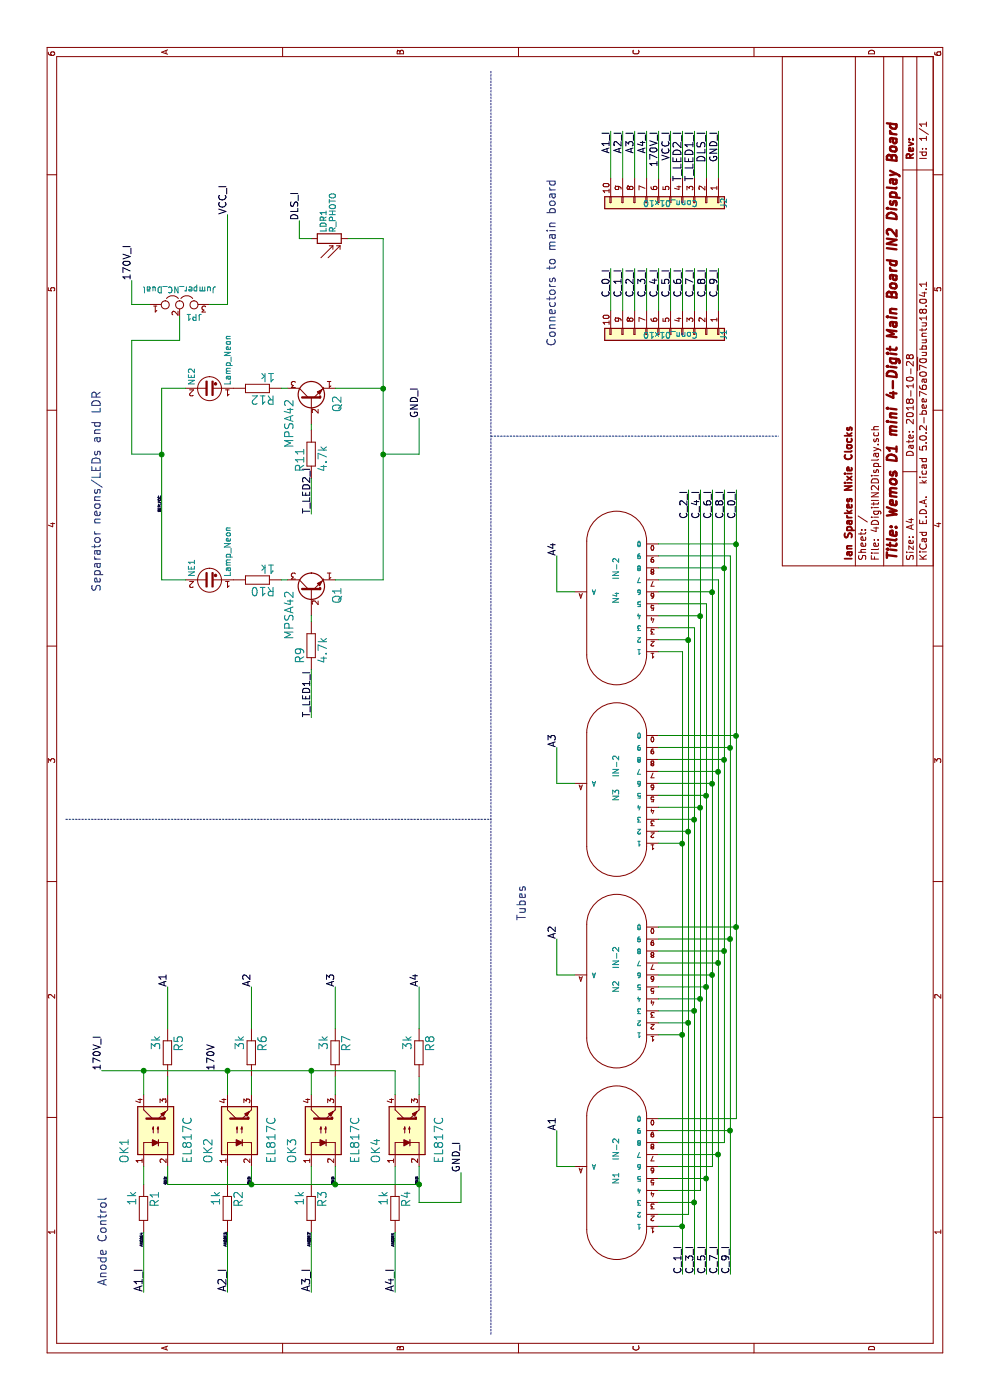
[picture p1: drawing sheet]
EESchema Schematic File Version 4
LIBS:4DigitIN2Display-cache
EELAYER 26 0
EELAYER END
$Descr A4 11693 8268
encoding utf-8
Sheet 1 1
Title "Wemos D1 mini 4-Digit Main Board IN2 Display Board"
Date "2018-10-28"
Rev ""
Comp "Ian Sparkes Nixie Clocks"
Comment1 ""
Comment2 ""
Comment3 ""
Comment4 ""
$EndDescr
Text Notes 950  900  0    70   ~ 0
Anode Control
$Comp
L 4DigitIN2Display-rescue:PC817-4DigitIN12-cache OK4
U 1 1
P 2250 3400
F 0 "OK4" H 1975 3625 70  0000 L BNN
F 1 "EL817C" H 1975 3100 70  0000 L BNN
F 2 "NixieClockMaster:optocoupler-DIL04" H 2240 3190 70  0001 L TNN
F 3 "" H 2250 3400 60  0001 C CNN
F 4 "Value" H 2250 3400 60  0001 C CNN "Fieldname"
	1    2250 3400
	1    0    0    -1  
$EndComp
$Comp
L 4DigitIN2Display-rescue:PC817-4DigitIN12-cache OK3
U 1 1
P 2250 2700
F 0 "OK3" H 1975 2925 70  0000 L BNN
F 1 "EL817C" H 1975 2400 70  0000 L BNN
F 2 "NixieClockMaster:optocoupler-DIL04" H 2240 2490 70  0001 L TNN
F 3 "" H 2250 2700 60  0001 C CNN
F 4 "Value" H 2250 2700 60  0001 C CNN "Fieldname"
	1    2250 2700
	1    0    0    -1  
$EndComp
$Comp
L 4DigitIN2Display-rescue:PC817-4DigitIN12-cache OK2
U 1 1
P 2250 2000
F 0 "OK2" H 1975 2225 70  0000 L BNN
F 1 "EL817C" H 1975 1700 70  0000 L BNN
F 2 "NixieClockMaster:optocoupler-DIL04" H 2240 1790 70  0001 L TNN
F 3 "" H 2250 2000 60  0001 C CNN
F 4 "Value" H 2250 2000 60  0001 C CNN "Fieldname"
	1    2250 2000
	1    0    0    -1  
$EndComp
$Comp
L 4DigitIN2Display-rescue:PC817-4DigitIN12-cache OK1
U 1 1
P 2250 1300
F 0 "OK1" H 1975 1525 70  0000 L BNN
F 1 "EL817C" H 1975 1000 70  0000 L BNN
F 2 "NixieClockMaster:optocoupler-DIL04" H 2240 1090 70  0001 L TNN
F 3 "" H 2250 1300 60  0001 C CNN
F 4 "Value" H 2250 1300 60  0001 C CNN "Fieldname"
	1    2250 1300
	1    0    0    -1  
$EndComp
$Comp
L 4DigitIN2Display-rescue:Q_NPN_EBC-4DigitIN12Display-rescue Q1
U 1 1
P 6750 2600
F 0 "Q1" H 6650 2350 70  0000 L BNN
F 1 "MPSA42" H 6350 2750 70  0000 L BNN
F 2 "NixieClockMaster:TO-92_inline_MPSA42" H 6740 2390 70  0001 L TNN
F 3 "" H 6750 2600 60  0001 C CNN
	1    6750 2600
	1    0    0    -1  
$EndComp
$Comp
L 4DigitIN2Display-rescue:RCL_R-EU_0207_2V-4DigitIN12Display-rescue R2
U 1 1
P 1600 1900
F 0 "R2" H 1450 1958 70  0000 L BNN
F 1 "1k" H 1450 1770 70  0000 L BNN
F 2 "NixieClockMaster:R-0207_2V" H 1590 1690 70  0001 L TNN
F 3 "" H 1600 1900 60  0001 C CNN
	1    1600 1900
	-1   0    0    1   
$EndComp
$Comp
L 4DigitIN2Display-rescue:RCL_R-EU_0207_2V-4DigitIN12Display-rescue R3
U 1 1
P 1600 2600
F 0 "R3" H 1450 2658 70  0000 L BNN
F 1 "1k" H 1450 2470 70  0000 L BNN
F 2 "NixieClockMaster:R-0207_2V" H 1590 2390 70  0001 L TNN
F 3 "" H 1600 2600 60  0001 C CNN
	1    1600 2600
	-1   0    0    1   
$EndComp
$Comp
L 4DigitIN2Display-rescue:RCL_R-EU_0207_2V-4DigitIN12Display-rescue R4
U 1 1
P 1600 3300
F 0 "R4" H 1450 3358 70  0000 L BNN
F 1 "1k" H 1450 3170 70  0000 L BNN
F 2 "NixieClockMaster:R-0207_2V" H 1590 3090 70  0001 L TNN
F 3 "" H 1600 3300 60  0001 C CNN
	1    1600 3300
	-1   0    0    1   
$EndComp
$Comp
L 4DigitIN2Display-rescue:RCL_R-EU_0207_2V-4DigitIN12Display-rescue R6
U 1 1
P 2900 2100
F 0 "R6" H 2750 2158 70  0000 L BNN
F 1 "3k" H 2750 1970 70  0000 L BNN
F 2 "NixieClockMaster:R-Long" H 2890 1890 70  0001 L TNN
F 3 "" H 2900 2100 60  0001 C CNN
	1    2900 2100
	-1   0    0    1   
$EndComp
$Comp
L 4DigitIN2Display-rescue:RCL_R-EU_0207_2V-4DigitIN12Display-rescue R7
U 1 1
P 2900 2800
F 0 "R7" H 2750 2858 70  0000 L BNN
F 1 "3k" H 2750 2670 70  0000 L BNN
F 2 "NixieClockMaster:R-Long" H 2890 2590 70  0001 L TNN
F 3 "" H 2900 2800 60  0001 C CNN
	1    2900 2800
	-1   0    0    1   
$EndComp
$Comp
L 4DigitIN2Display-rescue:RCL_R-EU_0207_2V-4DigitIN12Display-rescue R8
U 1 1
P 2900 3500
F 0 "R8" H 2750 3558 70  0000 L BNN
F 1 "3k" H 2750 3370 70  0000 L BNN
F 2 "NixieClockMaster:R-Long" H 2890 3290 70  0001 L TNN
F 3 "" H 2900 3500 60  0001 C CNN
	1    2900 3500
	-1   0    0    1   
$EndComp
$Comp
L 4DigitIN2Display-rescue:RCL_R-EU_0207_2V-4DigitIN12Display-rescue R1
U 1 1
P 1600 1200
F 0 "R1" H 1450 1258 70  0000 L BNN
F 1 "1k" H 1450 1070 70  0000 L BNN
F 2 "NixieClockMaster:R-0207_2V" H 1590 990 70  0001 L TNN
F 3 "" H 1600 1200 60  0001 C CNN
	1    1600 1200
	-1   0    0    1   
$EndComp
$Comp
L 4DigitIN2Display-rescue:RCL_R-EU_0207_2V-4DigitIN12Display-rescue R5
U 1 1
P 2900 1400
F 0 "R5" H 2750 1458 70  0000 L BNN
F 1 "3k" H 2750 1270 70  0000 L BNN
F 2 "NixieClockMaster:R-Long" H 2890 1190 70  0001 L TNN
F 3 "" H 2900 1400 60  0001 C CNN
	1    2900 1400
	-1   0    0    1   
$EndComp
$Comp
L 4DigitIN2Display-rescue:RCL_R-EU_0207_2V-4DigitIN12Display-rescue R10
U 1 1
P 6850 2150
F 0 "R10" H 6700 2208 70  0000 L BNN
F 1 "1k" H 6700 2020 70  0000 L BNN
F 2 "NixieClockMaster:R-0207_2V" H 6840 1940 70  0001 L TNN
F 3 "" H 6850 2150 60  0001 C CNN
	1    6850 2150
	0    -1   -1   0   
$EndComp
Text Label 900  1200 0    65   ~ 0
A1_I
Text Label 900  1900 0    65   ~ 0
A2_I
Text Label 900  2600 0    65   ~ 0
A3_I
Text Label 900  3300 0    65   ~ 0
A4_I
Text Label 1400 3300 2    20   ~ 0
ANODE1
Text Label 1400 2600 2    20   ~ 0
ANODE2
Text Label 1400 1900 2    20   ~ 0
ANODE3
Text Label 1400 1200 2    20   ~ 0
ANODE4
Text Label 1800 1400 0    20   ~ 0
GND
Text Label 1800 2100 0    20   ~ 0
GND
Text Label 1800 2800 0    20   ~ 0
GND
Text Label 1800 3500 0    20   ~ 0
GND
Text Label 2750 850  0    59   ~ 0
170V_I
Text Label 2750 1800 0    59   ~ 0
170V
Text Label 3450 3500 0    60   ~ 0
A4
Text Label 3450 2800 0    60   ~ 0
A3
Text Label 3450 2100 0    60   ~ 0
A2
Text Label 3450 1400 0    60   ~ 0
A1
$Comp
L 4DigitIN2Display-rescue:Conn_01x10-4DigitIN12-cache J1
U 1 1
P 8900 5600
F 0 "J1" H 8900 6050 50  0000 C CNN
F 1 "Conn_01x10" V 8900 5600 50  0000 C CNN
F 2 "NixieClockMaster:Header_MA10-1_narrow" H 8900 4400 50  0001 C CNN
F 3 "" H 8900 4400 50  0001 C CNN
	1    8900 5600
	-1   0    0    1   
$EndComp
Text Label 1050 5700 0    60   ~ 0
C_1_I
Text Label 1050 5800 0    60   ~ 0
C_3_I
Text Label 1050 5900 0    60   ~ 0
C_5_I
Text Label 1050 6000 0    60   ~ 0
C_7_I
Text Label 1050 6100 0    60   ~ 0
C_9_I
Text Label 7600 5750 2    60   ~ 0
C_2_I
Text Label 7600 5850 2    60   ~ 0
C_4_I
Text Label 7600 5950 2    60   ~ 0
C_6_I
Text Label 7600 6050 2    60   ~ 0
C_8_I
Text Label 7600 6150 2    60   ~ 0
C_0_I
Text Label 10600 5800 2    65   ~ 0
T_LED1_I
Text Label 9450 5100 2    60   ~ 0
C_0_I
Text Label 9450 5300 2    60   ~ 0
C_2_I
Text Label 9450 5500 2    60   ~ 0
C_4_I
Text Label 9450 5700 2    60   ~ 0
C_6_I
Text Label 9450 5900 2    60   ~ 0
C_8_I
Text Label 10600 5100 2    60   ~ 0
A1_I
Text Label 10600 5300 2    60   ~ 0
A3_I
Text Label 9450 5200 2    60   ~ 0
C_1_I
Text Label 9450 5400 2    60   ~ 0
C_3_I
Text Label 9450 5600 2    60   ~ 0
C_5_I
Text Label 9450 5800 2    60   ~ 0
C_7_I
Text Label 9450 6000 2    60   ~ 0
C_9_I
Text Label 10600 5200 2    60   ~ 0
A2_I
Text Label 10600 5400 2    60   ~ 0
A4_I
Text Label 2250 4650 0    60   ~ 0
A1
Text Label 3850 4650 0    60   ~ 0
A2
Text Label 5450 4650 0    60   ~ 0
A3
Text Label 7050 4650 0    60   ~ 0
A4
Text Label 10600 5900 2    65   ~ 0
DLS_I
Text Label 10600 6000 2    60   ~ 0
GND_I
Text Label 10600 5500 2    60   ~ 0
170V_I
Text Notes 8800 4650 0    70   ~ 0
Connectors to main board
Wire Wire Line
	900  3300 1400 3300
Wire Wire Line
	900  2600 1400 2600
Wire Wire Line
	900  1900 1400 1900
Wire Wire Line
	900  1200 1400 1200
Wire Wire Line
	1950 1400 1800 1400
Wire Wire Line
	1950 2100 1800 2100
Wire Wire Line
	1800 2800 1950 2800
Wire Wire Line
	1650 3500 1800 3500
Wire Wire Line
	1800 1200 1950 1200
Wire Wire Line
	2550 1400 2700 1400
Wire Wire Line
	1800 1900 1950 1900
Wire Wire Line
	2550 2100 2700 2100
Wire Wire Line
	1800 2600 1950 2600
Wire Wire Line
	1800 3300 1950 3300
Wire Wire Line
	2550 2800 2700 2800
Wire Wire Line
	2550 3500 2700 3500
Wire Wire Line
	2750 1200 2550 1200
Wire Wire Line
	2750 1900 2550 1900
Wire Wire Line
	2750 850  2750 1200
Wire Wire Line
	2750 2600 2550 2600
Connection ~ 2750 1900
Wire Wire Line
	2750 3300 2550 3300
Connection ~ 2750 2600
Connection ~ 2750 1200
Wire Wire Line
	3100 1400 3450 1400
Wire Wire Line
	3100 2100 3450 2100
Wire Wire Line
	3100 2800 3450 2800
Wire Wire Line
	3100 3500 3450 3500
Wire Wire Line
	1050 5700 1450 5700
Connection ~ 1450 5700
Connection ~ 3050 5700
Connection ~ 4650 5700
Wire Wire Line
	1550 5750 3150 5750
Connection ~ 4750 5750
Connection ~ 3150 5750
Connection ~ 6350 5750
Wire Wire Line
	1050 5800 1650 5800
Connection ~ 4850 5800
Connection ~ 3250 5800
Connection ~ 1650 5800
Wire Wire Line
	1750 5850 3350 5850
Connection ~ 3350 5850
Connection ~ 4950 5850
Connection ~ 6550 5850
Wire Wire Line
	1050 5900 1850 5900
Connection ~ 5050 5900
Connection ~ 3450 5900
Connection ~ 1850 5900
Wire Wire Line
	1950 5950 3550 5950
Connection ~ 3550 5950
Connection ~ 5150 5950
Connection ~ 6750 5950
Wire Wire Line
	1050 6000 2050 6000
Connection ~ 5250 6000
Connection ~ 3650 6000
Connection ~ 2050 6000
Wire Wire Line
	2150 6050 3750 6050
Connection ~ 3750 6050
Connection ~ 5350 6050
Connection ~ 6950 6050
Wire Wire Line
	1050 6100 2250 6100
Connection ~ 5450 6100
Connection ~ 3850 6100
Connection ~ 2250 6100
Wire Wire Line
	2350 6150 3950 6150
Connection ~ 3950 6150
Connection ~ 5550 6150
Connection ~ 7150 6150
Wire Wire Line
	9100 5600 9450 5600
Wire Wire Line
	9450 5700 9100 5700
Wire Wire Line
	9450 5800 9100 5800
Wire Wire Line
	9450 5900 9100 5900
Wire Wire Line
	9450 6000 9100 6000
Wire Wire Line
	9100 5300 9450 5300
Wire Wire Line
	9100 5400 9450 5400
Wire Wire Line
	9100 5500 9450 5500
Wire Wire Line
	9100 5100 9450 5100
Wire Wire Line
	9100 5200 9450 5200
Wire Wire Line
	1950 4650 2250 4650
Wire Wire Line
	3550 4650 3850 4650
Wire Wire Line
	5150 4650 5450 4650
Wire Wire Line
	6750 4650 7050 4650
Wire Wire Line
	10200 5100 10600 5100
Wire Wire Line
	10200 5200 10600 5200
Wire Wire Line
	10200 5300 10600 5300
Wire Wire Line
	10200 5400 10600 5400
Wire Wire Line
	1800 1400 1800 2100
Connection ~ 1800 2800
Connection ~ 1800 2100
Wire Wire Line
	1650 3500 1650 3850
Connection ~ 1800 3500
Wire Wire Line
	10200 5600 10600 5600
Wire Wire Line
	10200 5700 10600 5700
Text Label 5700 2600 0    60   ~ 0
T_LED1_I
Wire Wire Line
	10200 6000 10600 6000
Wire Wire Line
	10200 5900 10600 5900
Wire Wire Line
	10200 5800 10600 5800
Text Label 10600 5700 2    65   ~ 0
T_LED2_I
Wire Wire Line
	6850 2350 6850 2400
Wire Wire Line
	6850 2800 6850 3200
$Comp
L 4DigitIN2Display-rescue:Q_NPN_EBC-4DigitIN12Display-rescue Q2
U 1 1
P 8350 2600
F 0 "Q2" H 8250 2350 70  0000 L BNN
F 1 "MPSA42" H 7950 2750 70  0000 L BNN
F 2 "NixieClockMaster:TO-92_inline_MPSA42" H 8340 2390 70  0001 L TNN
F 3 "" H 8350 2600 60  0001 C CNN
	1    8350 2600
	1    0    0    -1  
$EndComp
$Comp
L 4DigitIN2Display-rescue:RCL_R-EU_0207_2V-4DigitIN12Display-rescue R12
U 1 1
P 8450 2150
F 0 "R12" H 8300 2208 70  0000 L BNN
F 1 "1k" H 8300 2020 70  0000 L BNN
F 2 "NixieClockMaster:R-0207_2V" H 8440 1940 70  0001 L TNN
F 3 "" H 8450 2150 60  0001 C CNN
	1    8450 2150
	0    -1   -1   0   
$EndComp
Wire Wire Line
	7700 2600 7400 2600
Text Label 7400 2600 0    60   ~ 0
T_LED2_I
Wire Wire Line
	8450 2350 8450 2400
Wire Wire Line
	8450 3200 8450 2800
Wire Wire Line
	6850 3200 7900 3200
Wire Wire Line
	7900 3200 7900 3500
Wire Wire Line
	7900 3500 8200 3500
Connection ~ 7900 3200
Text Label 8200 3500 0    60   ~ 0
GND_I
$Comp
L 4DigitIN2Display-rescue:Lamp_Neon-4DigitIN12-cache NE2
U 1 1
P 8450 1750
F 0 "NE2" H 8475 1900 50  0000 L CNN
F 1 "Lamp_Neon" H 8475 1600 50  0000 L CNN
F 2 "NixieClockMaster:LED-5MM-Centred" V 8450 1850 50  0001 C CNN
F 3 "" V 8450 1850 50  0001 C CNN
	1    8450 1750
	1    0    0    -1  
$EndComp
$Comp
L 4DigitIN2Display-rescue:Lamp_Neon-4DigitIN12-cache NE1
U 1 1
P 6850 1750
F 0 "NE1" H 6875 1900 50  0000 L CNN
F 1 "Lamp_Neon" H 6875 1600 50  0000 L CNN
F 2 "NixieClockMaster:LED-5MM-Centred" V 6850 1850 50  0001 C CNN
F 3 "" V 6850 1850 50  0001 C CNN
	1    6850 1750
	1    0    0    -1  
$EndComp
Wire Wire Line
	6850 1550 6850 1350
Wire Wire Line
	6850 1350 7900 1350
Wire Wire Line
	8450 1350 8450 1550
Wire Wire Line
	7900 1350 7900 1100
Wire Wire Line
	7900 1100 8850 1100
Connection ~ 7900 1350
Text Label 9350 1100 0    60   ~ 0
170V_I
$Comp
L 4DigitIN2Display-rescue:RCL_R-EU_0207_2V-4DigitIN12Display-rescue R9
U 1 1
P 6300 2600
F 0 "R9" H 6150 2658 70  0000 L BNN
F 1 "4.7k" H 6150 2470 70  0000 L BNN
F 2 "NixieClockMaster:R-0207_2V" H 6290 2390 70  0001 L TNN
F 3 "" H 6300 2600 60  0001 C CNN
	1    6300 2600
	1    0    0    -1  
$EndComp
Wire Wire Line
	6100 2600 5700 2600
Wire Wire Line
	6500 2600 6550 2600
$Comp
L 4DigitIN2Display-rescue:RCL_R-EU_0207_2V-4DigitIN12Display-rescue R11
U 1 1
P 7900 2600
F 0 "R11" H 7750 2658 70  0000 L BNN
F 1 "4.7k" H 7750 2470 70  0000 L BNN
F 2 "NixieClockMaster:R-0207_2V" H 7890 2390 70  0001 L TNN
F 3 "" H 7900 2600 60  0001 C CNN
	1    7900 2600
	1    0    0    -1  
$EndComp
Wire Wire Line
	8100 2600 8150 2600
Wire Wire Line
	9700 3200 9700 2900
Wire Wire Line
	9700 2500 9850 2500
Text Label 9850 2500 0    60   ~ 0
DLS_I
$Comp
L 4DigitIN2Display-rescue:R_PHOTO-4DigitIN12-cache LDR1
U 1 1
P 9700 2750
F 0 "LDR1" H 9750 2800 50  0000 L CNN
F 1 "R_PHOTO" H 9750 2750 50  0000 L TNN
F 2 "NixieClockMaster:NEON-5MM-Centred" V 9750 2500 50  0001 L CNN
F 3 "" H 9700 2700 50  0001 C CNN
	1    9700 2750
	1    0    0    -1  
$EndComp
Connection ~ 8450 3200
Wire Wire Line
	1650 3850 1900 3850
Text Label 1900 3850 0    60   ~ 0
GND_I
$Comp
L 4DigitIN2Display-rescue:Conn_01x10-4DigitIN12-cache J2
U 1 1
P 10000 5600
F 0 "J2" H 10000 6050 50  0000 C CNN
F 1 "Conn_01x10" V 10000 5600 50  0000 C CNN
F 2 "NixieClockMaster:Header_MA10-1_narrow" H 10000 4400 50  0001 C CNN
F 3 "" H 10000 4400 50  0001 C CNN
	1    10000 5600
	-1   0    0    1   
$EndComp
Text Label 10600 5600 2    60   ~ 0
VCC_I
Wire Wire Line
	10200 5500 10600 5500
$Comp
L 4DigitIN2Display-rescue:Jumper_NC_Dual-4DigitIN12Display-rescue JP1
U 1 1
P 9150 1500
F 0 "JP1" H 9200 1400 50  0000 L CNN
F 1 "Jumper_NC_Dual" H 9150 1600 50  0000 C BNN
F 2 "NixieClockMaster:SOLDER-JUMPER_2-WAY" H 9150 1500 50  0001 C CNN
F 3 "" H 9150 1500 50  0001 C CNN
	1    9150 1500
	0    1    1    0   
$EndComp
Wire Wire Line
	9050 1500 8850 1500
Wire Wire Line
	8850 1500 8850 1100
Wire Wire Line
	9150 1250 9150 1100
Wire Wire Line
	9150 1100 9350 1100
Wire Wire Line
	9150 1750 9150 1900
Text Label 9900 1900 0    60   ~ 0
VCC_I
Text Label 7550 1350 2    20   ~ 0
SEP_VCC
Text Notes 6750 850  0    70   ~ 0
Separator neons/LEDs and LDR
Text Notes 4000 4400 0    70   ~ 0
Tubes
Wire Notes Line
	550  4100 11100 4100
Wire Notes Line
	4850 550  4850 4100
Wire Notes Line
	8050 4100 8050 6500
Wire Wire Line
	2750 1900 2750 2600
Wire Wire Line
	2750 2600 2750 3300
Wire Wire Line
	2750 1200 2750 1900
Wire Wire Line
	1450 5700 3050 5700
Wire Wire Line
	3050 5700 4650 5700
Wire Wire Line
	4650 5700 6250 5700
Wire Wire Line
	4750 5750 6350 5750
Wire Wire Line
	3150 5750 4750 5750
Wire Wire Line
	6350 5750 7600 5750
Wire Wire Line
	4850 5800 6450 5800
Wire Wire Line
	3250 5800 4850 5800
Wire Wire Line
	3350 5850 4950 5850
Wire Wire Line
	4950 5850 6550 5850
Wire Wire Line
	6550 5850 7600 5850
Wire Wire Line
	5050 5900 6650 5900
Wire Wire Line
	3450 5900 5050 5900
Wire Wire Line
	1850 5900 3450 5900
Wire Wire Line
	3550 5950 5150 5950
Wire Wire Line
	5150 5950 6750 5950
Wire Wire Line
	6750 5950 7600 5950
Wire Wire Line
	5250 6000 6850 6000
Wire Wire Line
	3650 6000 5250 6000
Wire Wire Line
	2050 6000 3650 6000
Wire Wire Line
	3750 6050 5350 6050
Wire Wire Line
	5350 6050 6950 6050
Wire Wire Line
	6950 6050 7600 6050
Wire Wire Line
	5450 6100 7050 6100
Wire Wire Line
	3850 6100 5450 6100
Wire Wire Line
	2250 6100 3850 6100
Wire Wire Line
	3950 6150 5550 6150
Wire Wire Line
	5550 6150 7150 6150
Wire Wire Line
	7150 6150 7600 6150
Wire Wire Line
	1800 2800 1800 3500
Wire Wire Line
	1800 2100 1800 2800
Wire Wire Line
	1800 3500 1950 3500
Wire Wire Line
	7900 3200 8450 3200
Wire Wire Line
	7900 1350 8450 1350
Wire Wire Line
	8450 3200 9700 3200
Wire Wire Line
	9700 2500 9700 2600
Wire Wire Line
	1650 5800 3250 5800
$Comp
L russian-nixies:IN-2 N1
U 1 1
P 1950 5100
F 0 "N1" V 1900 5250 50  0000 R CNN
F 1 "IN-2" V 1900 5050 50  0000 R CNN
F 2 "nixies-us:nixies-us-IN-2-DSUB" H 1950 5250 50  0001 C CNN
F 3 "" H 1950 5100 50  0001 C CNN
	1    1950 5100
	0    -1   -1   0   
$EndComp
Wire Wire Line
	1950 4650 1950 4800
Wire Wire Line
	1650 5500 1650 5800
Wire Wire Line
	1450 5500 1450 5700
Wire Wire Line
	1550 5500 1550 5750
Wire Wire Line
	1750 5500 1750 5850
Wire Wire Line
	1850 5500 1850 5900
Wire Wire Line
	1950 5500 1950 5950
Wire Wire Line
	2050 5500 2050 6000
Wire Wire Line
	2150 5500 2150 6050
Wire Wire Line
	2250 5500 2250 6100
Wire Wire Line
	2350 5500 2350 6150
$Comp
L russian-nixies:IN-2 N2
U 1 1
P 3550 5100
F 0 "N2" V 3500 5250 50  0000 R CNN
F 1 "IN-2" V 3500 5050 50  0000 R CNN
F 2 "nixies-us:nixies-us-IN-2-DSUB" H 3550 5250 50  0001 C CNN
F 3 "" H 3550 5100 50  0001 C CNN
	1    3550 5100
	0    -1   -1   0   
$EndComp
$Comp
L russian-nixies:IN-2 N3
U 1 1
P 5150 5100
F 0 "N3" V 5100 5250 50  0000 R CNN
F 1 "IN-2" V 5100 5050 50  0000 R CNN
F 2 "nixies-us:nixies-us-IN-2-DSUB" H 5150 5250 50  0001 C CNN
F 3 "" H 5150 5100 50  0001 C CNN
	1    5150 5100
	0    -1   -1   0   
$EndComp
$Comp
L russian-nixies:IN-2 N4
U 1 1
P 6750 5100
F 0 "N4" V 6700 5200 50  0000 R CNN
F 1 "IN-2" V 6700 5000 50  0000 R CNN
F 2 "nixies-us:nixies-us-IN-2-DSUB" H 6750 5250 50  0001 C CNN
F 3 "" H 6750 5100 50  0001 C CNN
	1    6750 5100
	0    -1   -1   0   
$EndComp
Wire Wire Line
	3550 4650 3550 4800
Wire Wire Line
	3050 5500 3050 5700
Wire Wire Line
	3150 5500 3150 5750
Wire Wire Line
	3250 5500 3250 5800
Wire Wire Line
	3350 5500 3350 5850
Wire Wire Line
	3450 5500 3450 5900
Wire Wire Line
	3550 5500 3550 5950
Wire Wire Line
	3650 5500 3650 6000
Wire Wire Line
	3750 5500 3750 6050
Wire Wire Line
	3850 5500 3850 6100
Wire Wire Line
	3950 5500 3950 6150
Wire Wire Line
	5150 4650 5150 4800
Wire Wire Line
	4650 5500 4650 5700
Wire Wire Line
	4750 5500 4750 5750
Wire Wire Line
	4850 5500 4850 5800
Wire Wire Line
	4950 5500 4950 5850
Wire Wire Line
	5050 5500 5050 5900
Wire Wire Line
	5150 5500 5150 5950
Wire Wire Line
	5250 5500 5250 6000
Wire Wire Line
	5350 5500 5350 6050
Wire Wire Line
	5450 5500 5450 6100
Wire Wire Line
	5550 5500 5550 6150
Wire Wire Line
	6750 4650 6750 4800
Wire Wire Line
	6250 5500 6250 5700
Wire Wire Line
	6350 5500 6350 5750
Wire Wire Line
	6450 5500 6450 5800
Wire Wire Line
	6550 5500 6550 5850
Wire Wire Line
	6650 5500 6650 5900
Wire Wire Line
	6750 5500 6750 5950
Wire Wire Line
	6850 5500 6850 6000
Wire Wire Line
	6950 5500 6950 6050
Wire Wire Line
	7050 5500 7050 6100
Wire Wire Line
	7150 5500 7150 6150
Wire Wire Line
	9150 1900 9900 1900
$EndSCHEMATC
